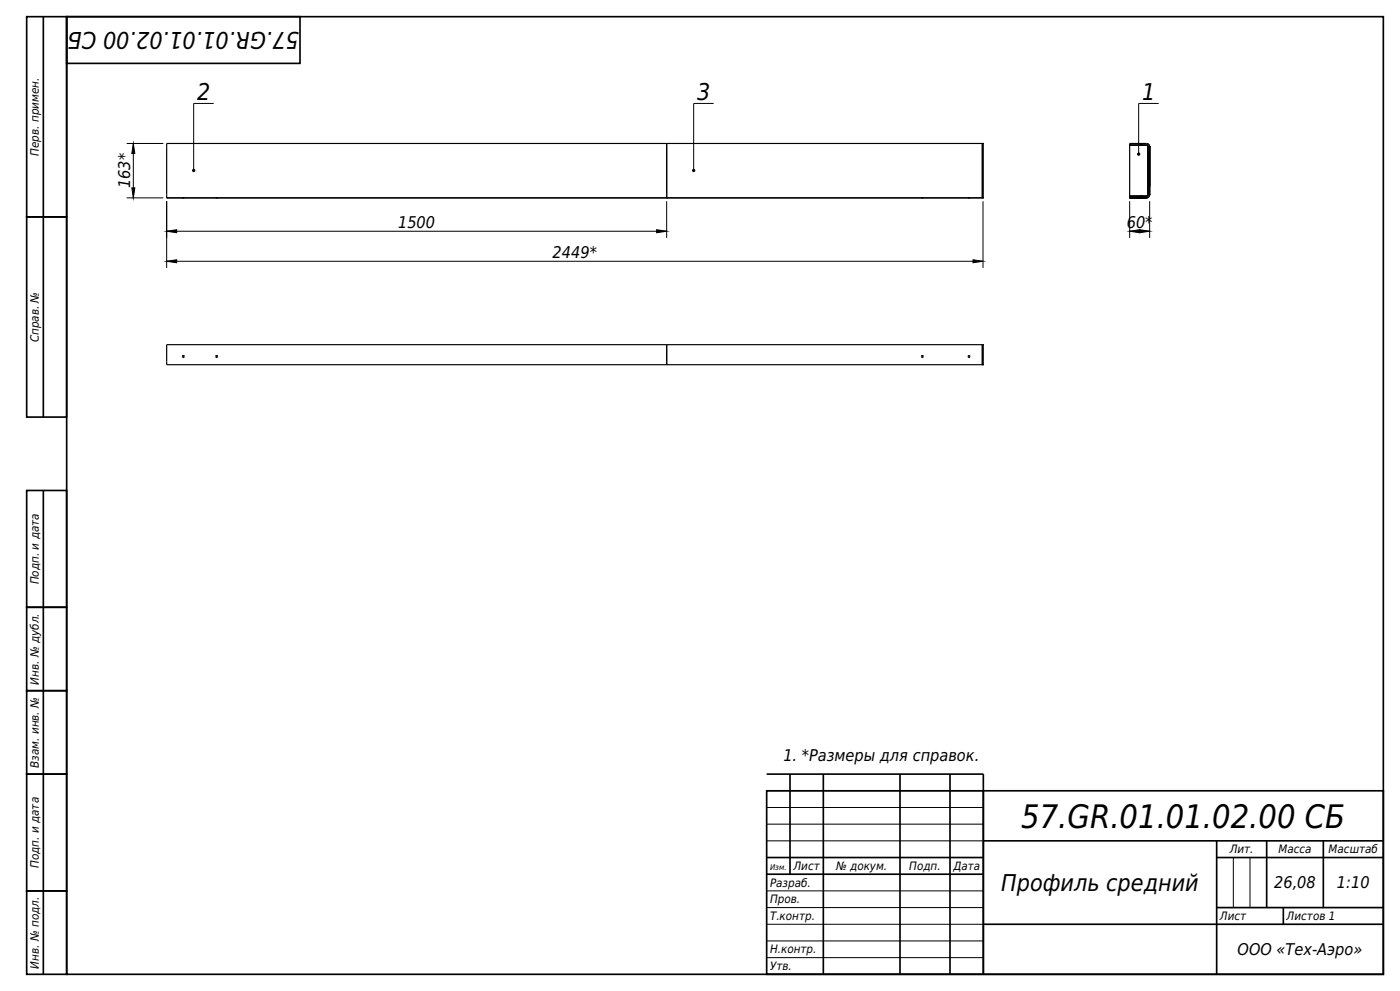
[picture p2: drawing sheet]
<svg xmlns="http://www.w3.org/2000/svg" width="420mm" height="297mm" viewBox="0 0 420 297" stroke-linecap="round" stroke-linejoin="round" font-family="sans-serif">
<g fill="none" stroke="#000" stroke-width=".5">
<path d="M8 5h12v60h-12zM13 5v120M20 5h395v287h-395zM20 5h70v14h-70zM8 65h12v60h-12zM8 147h12v35h-12zM13 147v145M8 182h12v25h-12zM8 207h12v25h-12zM8 232h12v35h-12zM230 237h185v55h-185zM230 232h65v60"/>
<path d="M237 232v30M247 232v60M270 232v60M285 232v60M230 257h65M295 252h120M365 257h50M365 252v40M380 252v20M397 252v20M8 267h12v25h-12zM230 262h65"/>
<path d="M295 277h120M365 272h50M385 272v5"/>
</g>
<g fill="none" stroke="#000" stroke-width=".35">
<path d="M54.8 59.3h.5M64.7 59.3h.5M200 59.3h94.7M200 43v16.3M200 43h94.7M200 43h-150v16.3h150M276.5 59.3h.4M290.4 59.3h.6M294.7 59.3h.2M294.7 43v16.3M294.7 43h.2M294.9 43v16.3"/>
<path d="M338.9 43.5v15.3M338.9 43.5h5l.5 .5v14.5l-.5 .3h-5M338.9 43.5a.5 .5 0 0 1 .2-.6 .5 .5 0 0 1 .6 .1h4.4l.6 .4 .2 .6M342.2 43.5h.2zM342.2 58.8h.2zM342.2 59.3h.2zM342.4 58.8h.3zM342.4 59.3h.3zM342.4 43.5h.3zM344.2 43.1h.1M344.3 59.2h-.1M344.4 43.1l.1 .1"/>
<path d="M344.5 59.1l-.1 .1M344.7 43.4l.1 .1M344.8 58.8l-.1 .1M344.8 43.6v.1M344.8 58.6v.1M344.9 44l-.1 14.6-.8 .7h-4.4a.43 .43 0 0 1-.6 .1 .43 .43 0 0 1-.1-.6M344.9 44v11.9M54.8 107h.1M54.9 106.6h-.1M54.9 107h.2M55.1 106.6h.1M55.2 107h.1"/>
<path d="M64.8 107h.1M64.9 106.6h-.1M64.9 107h.2M65.1 106.6h.1M65.2 107h.1M200 103.3h94.7M200 103.3v6M200 109.3h94.7M200 103.3h-149.2a.52 .52 0 0 0-.7 0 .52 .52 0 0 0-.1 .7v5.3h150M276.5 107h.1M276.6 106.6h-.1M276.6 107h.2"/>
<path d="M276.8 106.6h.1M276.9 107h.1M290.5 107h.1M290.6 106.6h-.1M290.6 107h.2M290.8 106.6h.1M290.9 107h.1M294.7 103.3v6M294.7 103.3h.2v6h-.2"/>
<circle cx="55" cy="106.8" r=".25"/>
<circle cx="65" cy="106.8" r=".25"/>
<circle cx="276.7" cy="106.8" r=".25"/>
<circle cx="290.7" cy="106.8" r=".25"/>
</g>
<g fill="none" stroke="#000" stroke-width=".3">
<path d="M64.1 31h-6v20.1M214.1 31h-6v20.1M347.6 31h-6v15.2M38 59.3h11M38 43h11M40 43v16.3M50 60.3v20M50 69.3h150M50 78.3h244.9M200 60.3v11M294.9 60.3v20M338.9 69.3h6"/>
<path d="M338.9 60.3v11M344.9 60.3v11M230 237h65M230 252h65M230 247h65M230 242h65M370 257v15M375 257v15M230 277h65M230 272h65M230 267h65M230 292h65"/>
<path d="M230 287h65M230 282h65"/>
</g>
<path d="M39.5 56.3h.9l-.4 3zM40 43l.4 3h-.9zM50 69.3l3-.5v1zM50 78.3l3-.4v.9zM197 68.8l3 .5-3 .5zM291.9 77.9l3 .4-3 .5zM338.9 69.3l3-.5v1zM341.9 68.8l3 .5-3 .5z" fill="#000" stroke="#000" stroke-width=".3"/>
<g fill="#000">
<circle cx="58.1" cy="51.1" r=".5"/>
<circle cx="208.1" cy="51.1" r=".5"/>
<circle cx="341.6" cy="46.2" r=".5"/>
</g>
<text font-size="9.7" x="306.4" y="248">57.GR.01.01.02.00 СБ</text>
<g font-size="6.9">
<text x="89.7" y="9.5" transform="rotate(-180 89.7 9.5)">57.GR.01.01.02.00 СБ</text>
<text x="59.1" y="30">2</text>
<text x="209.1" y="30">3</text>
<text x="342.6" y="30">1</text>
<text x="300.3" y="267">Профиль средний</text>
</g>
<g font-size="4.9">
<text x="39" y="56.4" transform="rotate(-90 39 56.4)">163*</text>
<text x="119.4" y="68.3">1500</text>
<text x="338" y="68.3">60*</text>
<text x="165.8" y="77.3">2449*</text>
<text x="235" y="228">1. *Размеры для справок.</text>
<text x="382.2" y="266.3">26,08</text>
<text x="401.1" y="266.3">1:10</text>
<text x="371.3" y="286.3">ООО «Тех-Аэро»</text>
</g>
<g font-size="3.5">
<text x="11.6" y="46.7" transform="rotate(-90 11.6 46.7)">Перв. примен.</text>
<text x="11.6" y="102.6" transform="rotate(-90 11.6 102.6)">Справ. №</text>
<text x="11.6" y="175.1" transform="rotate(-90 11.6 175.1)">Подп. и дата</text>
<text x="11.6" y="205.2" transform="rotate(-90 11.6 205.2)">Инв. № дубл.</text>
<text x="11.6" y="230.1" transform="rotate(-90 11.6 230.1)">Взам. инв. №</text>
<text x="368.9" y="255.8">Лит.</text>
<text x="383.5" y="255.8">Масса</text>
<text x="398.6" y="255.8">Масштаб</text>
<text x="11.6" y="260.1" transform="rotate(-90 11.6 260.1)">Подп. и дата</text>
<text x="238" y="260.8">Лист</text>
<text x="250.8" y="260.8">№ докум.</text>
<text x="272.8" y="260.8">Подп.</text>
<text x="231" y="265.8">Разраб.</text>
<text x="231" y="270.8">Пров.</text>
<text x="231" y="275.8">Т.контр.</text>
<text x="366" y="275.8">Лист</text>
<text x="386" y="275.8">Листов 1</text>
<text x="231" y="285.8">Н.контр.</text>
<text x="11.6" y="290.3" transform="rotate(-90 11.6 290.3)">Инв. № подл.</text>
<text x="231" y="290.8">Утв.</text>
</g>
<text font-size="3.4" x="286" y="260.8">Дата</text>
<text font-size="2.4" x="231" y="260.8">Изм.</text>
</svg>
